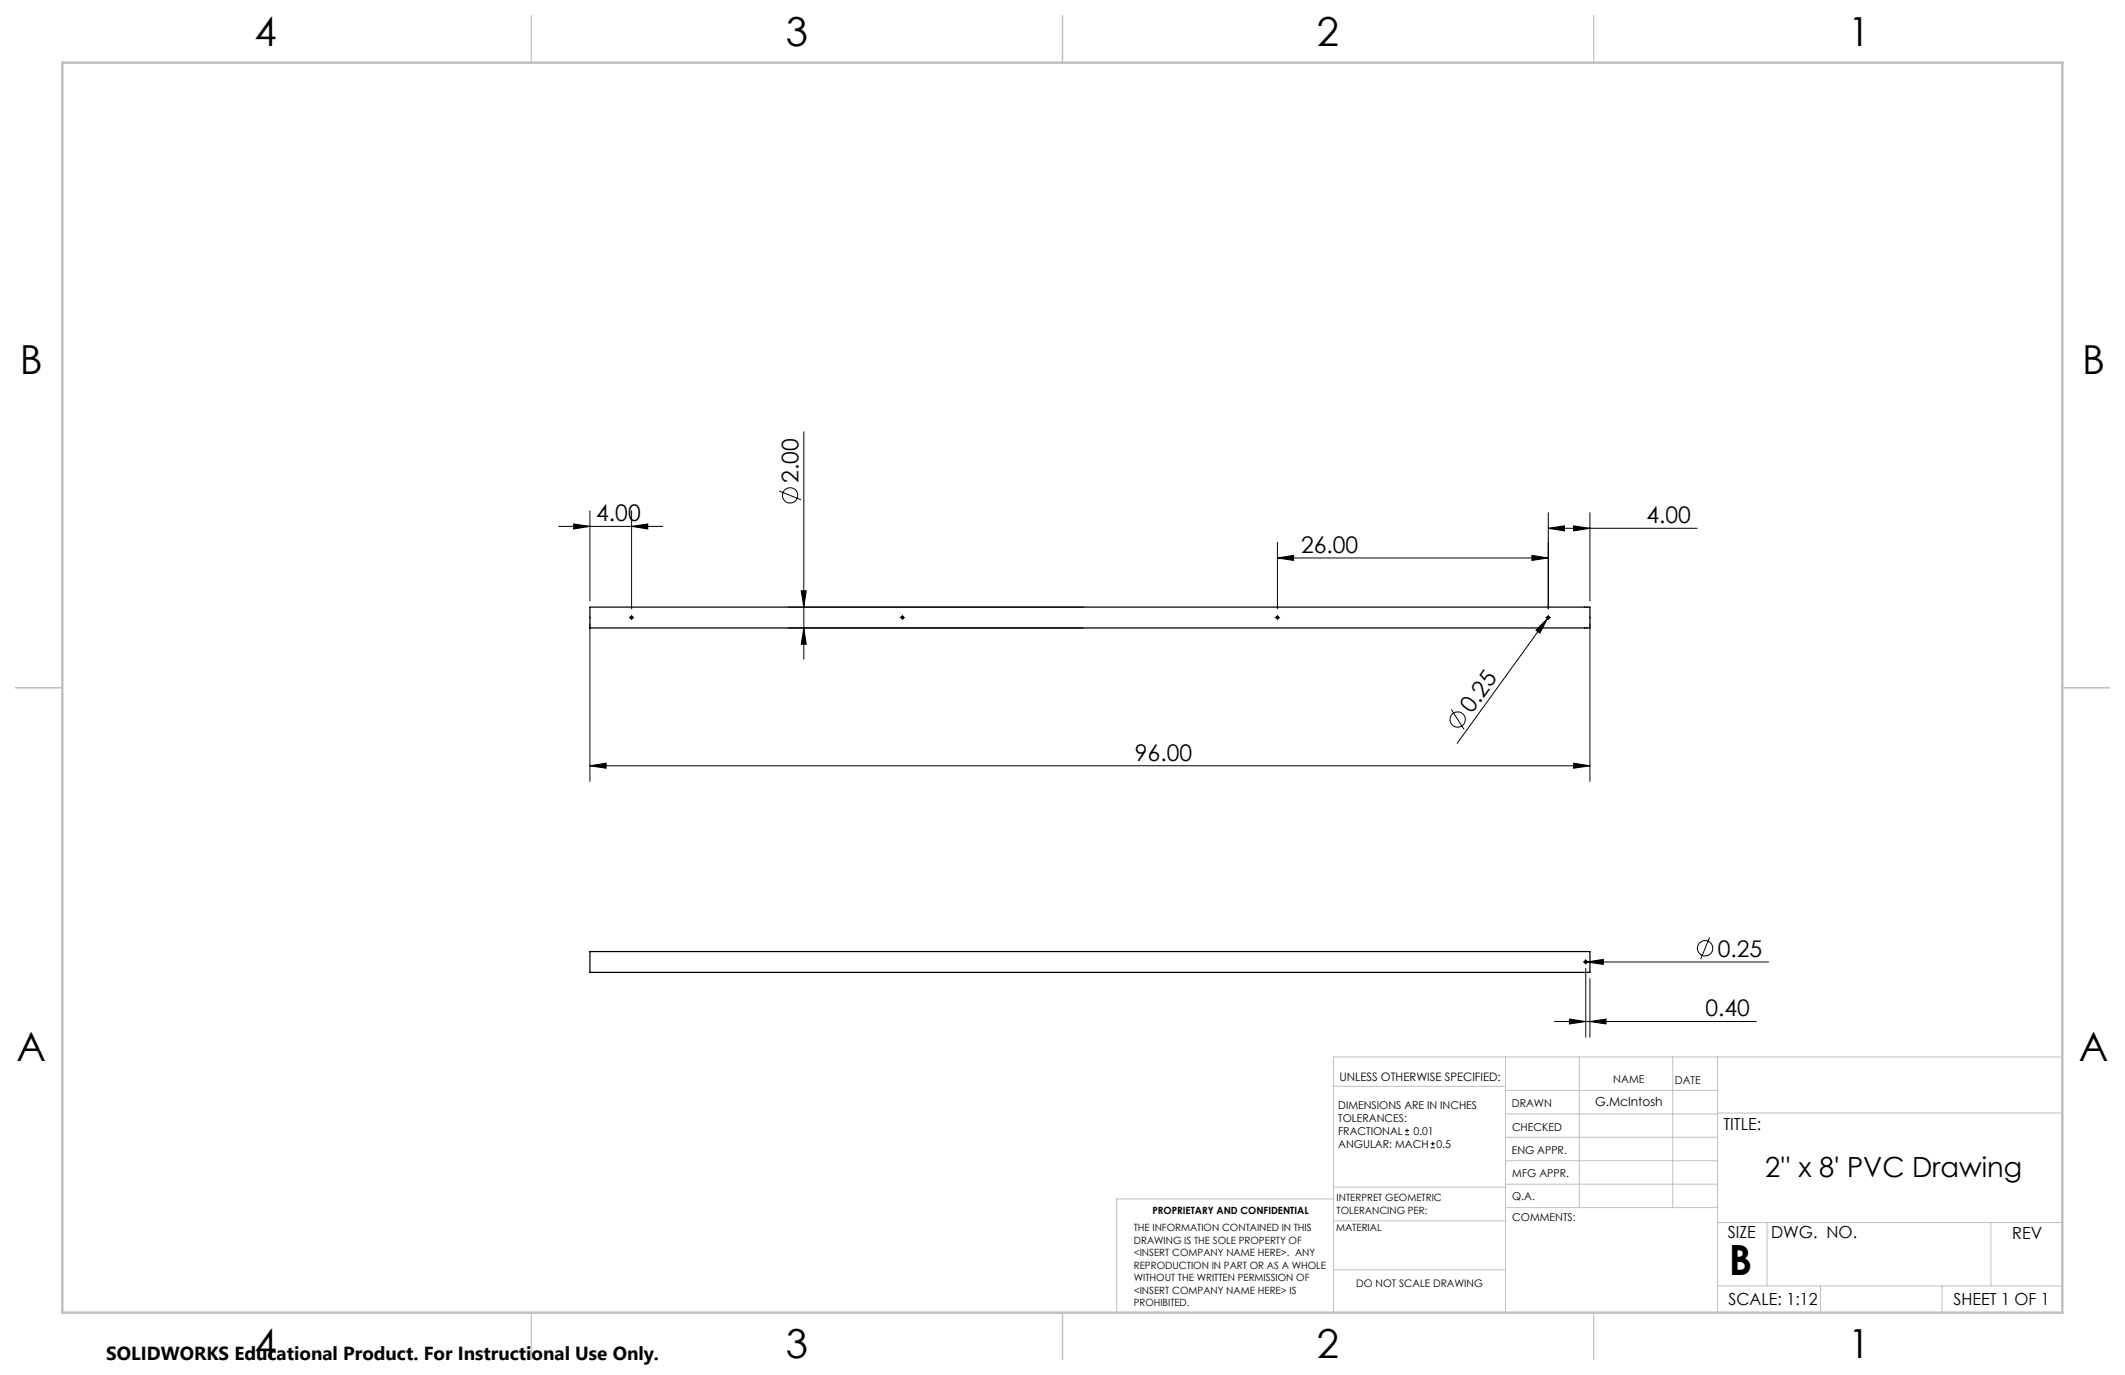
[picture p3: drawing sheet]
<svg xmlns="http://www.w3.org/2000/svg" width="432mm" height="279mm" viewBox="0 0 432 279" stroke-linecap="round" stroke-linejoin="round" font-family="sans-serif">
<g fill="none" stroke="#000" stroke-width=".2">
<path d="M158.3 99.8l4.5 1.8M163.3 87.7v46.2M113.5 107h21.2M116.6 106.5l3.3 .5-3.3 .5zM119.9 103.8v18.3M128.3 107l3.3-.5v1zM128.3 103.8v19.9M259.6 113.4l3.3-.5v1zM259.6 110.2v13.5M259.6 113.4h55M311.3 112.9l3.3 .5-3.3 .5zM314.6 107.4l3.3-.5v1z"/>
<path d="M314.6 104.2v19.5M314.6 107.4h30.3M319.8 106.9l3.3 .5-3.3 .5zM323.1 104.2v17.9M119.9 126.8v32M127.8 125.5h.1M128.1 125.5h.5M128.3 125v.1M128.3 125.3v.4M128.3 125.9h.1M128.8 125.5h.1M160.2 127.6h60"/>
<path d="M160.2 123.4h60M162.8 120.1h1l-.5 3.3zM163.3 127.6l.5 3.3h-1zM182.9 125.5h.1M183.2 125.5h.4M183.4 125v.1M183.4 125.3v.4M183.4 125.9h.1M183.8 125.5h.1M259.1 125.5h.1M259.4 125.5h.4M259.6 125v.1"/>
<path d="M259.6 125.3v.4M259.6 125.9h.1M260 125.5h.1M314.1 125.5h.1M314.4 125.5h.4M314.4 125.7l-1.5 3-.8-.6zM314.4 125.7l-18.3 25.4M314.6 125v.1M314.6 125.3v.4M314.6 125.9h.1M314.7 125.3l-.3 .4M315 125.5h.1"/>
<path d="M323.1 126.8v32M119.9 155.6l3.3-.5v1zM119.9 155.6h203.2M294.9 144.2l2.6 4M319.8 155.1l3.3 .5-3.3 .5zM321.7 195.5h.1M321.9 195.5h37.5M322.2 195v.1M322.2 195.3v.4M322.2 195.9h.1M322.2 196.7v14M322.5 195.5l3.3-.6v1.1z"/>
<path d="M323.1 198.9v11.8M347.4 190.5l-1.8 4.4M315.9 207.6h41M318.9 207.1l3.3 .5-3.3 .5zM323.1 207.6l3.3-.5v1zM285.5 230.6h.8M285.5 229.7h.8M285.9 229.3v.9M290.7 233.2h.8M290.7 232.4h.8M291.1 232v.8"/>
<circle cx="160.5" cy="100.6" r="1.55"/>
<circle cx="296.2" cy="146.2" r="1.55"/>
<circle cx="346.5" cy="192.7" r="1.56"/>
</g>
<g fill="none" stroke="#c0c0c0" stroke-width=".2">
<path d="M305.9 214.8v51.9M320.9 214.8v30.6M339.9 214.8v30.6M349 214.8v51.9M419.1 214.8h-148.1v51.9M271 220.7h34.9M305.9 231.1h43.1M305.9 226.3h43.1M305.9 221.6h43.1M305.9 235.9h43.1M349 226.2h70.1M271 258h34.9"/>
<path d="M271 248.1h35M271 241.2h35M271 243.6h-44.1v23.1M305.9 240.6h43.1M306 245.4h43M349 248.4h70.1M359.1 248.4v12.9M404.6 248.4v12.9M349 261.3h70.1M369.9 261.3v5.4M394.6 261.3v5.4"/>
</g>
<path d="M107.9 3.2v9.5M215.9 3.2v9.5M323.8 3.2v9.5M3.1 139.7h9.6M419.1 139.7h9.5M107.9 266.7v9.6M215.9 266.7v9.6M323.8 266.7v9.6" fill="none" stroke="#c0c0c0" stroke-width=".25"/>
<path d="M12.7 12.7h406.4v254h-406.4z" fill="none" stroke="#c0c0c0" stroke-width=".5"/>
<g fill="#000">
<path d="M314.4 125.7l-1.5 3-.8-.6zM322.5 195.5l3.3-.6v1.1z"/>
<path d="M128.3 107l3.3-.5v1zM116.6 106.5l3.3 .5-3.3 .5zM311.3 112.9l3.3 .5-3.3 .5zM259.6 113.4l3.3-.5v1z"/>
<path d="M163.3 127.6l.5 3.3h-1zM162.8 120.1h1l-.5 3.3z"/>
<path d="M318.9 207.1l3.3 .5-3.3 .5zM323.1 207.6l3.3-.5v1zM119.9 155.6l3.3-.5v1zM319.8 155.1l3.3 .5-3.3 .5zM314.6 107.4l3.3-.5v1zM319.8 106.9l3.3 .5-3.3 .5z"/>
</g>
<g fill="none" stroke="#000" stroke-width=".25">
<path d="M119.9 123.4h203.2v4.2h-203.2zM119.9 193.4h203.2v4.2h-203.2z"/>
<circle cx="128.3" cy="125.5" r=".26"/>
<circle cx="183.4" cy="125.5" r=".26"/>
<circle cx="259.6" cy="125.5" r=".26"/>
<circle cx="314.6" cy="125.5" r=".26"/>
<circle cx="322.2" cy="195.5" r=".27"/>
</g>
<text font-size="8.5" x="351.3" y="259">B</text>
<g font-size="8.1">
<text x="51.7" y="9.3">4</text>
<text x="159.7" y="9.3">3</text>
<text x="267.6" y="9.3">2</text>
<text x="375.6" y="9.3">1</text>
<text x="4" y="76">B</text>
<text x="423.1" y="76">B</text>
<text x="3.3" y="215.7">A</text>
<text x="422.4" y="215.7">A</text>
<text x="51.7" y="276">4</text>
<text x="159.7" y="276">3</text>
<text x="267.6" y="276">2</text>
<text x="375.6" y="276">1</text>
</g>
<text font-size="5.6" x="358.7" y="239.1">2'' x 8' PVC Drawing</text>
<g font-size="4.7">
<text x="162.3" y="98.1" transform="rotate(-90 162.3 98.1)">2.00</text>
<text x="121.1" y="105.9">4.00</text>
<text x="334.6" y="106.3">4.00</text>
<text x="264.4" y="112.3">26.00</text>
<text x="299.1" y="145.1" transform="rotate(-54 299.1 145.1)">0.25</text>
<text x="230.6" y="154.6">96.00</text>
<text x="349.1" y="194.4">0.25</text>
<text x="346.6" y="206.5">0.40</text>
</g>
<text font-size="3.8" x="21.6" y="276.3">SOLIDWORKS Educational Product. For Instructional Use Only.</text>
<g font-size="3.4">
<text x="350.2" y="229.5">TITLE:</text>
<text x="351.1" y="251.6">SIZE</text>
<text x="359.9" y="251.6">DWG. NO.</text>
<text x="408.9" y="251.7">REV</text>
<text x="351.2" y="265.2">SCALE: 1:12</text>
<text x="396.9" y="265.2">SHEET 1 OF 1</text>
</g>
<text font-size="2.5" x="324.1" y="224.8">G.McIntosh</text>
<text font-size="2.4" x="272.2" y="219.7">UNLESS OTHERWISE SPECIFIED:</text>
<g font-size="2.2">
<text x="327.8" y="220.1">NAME</text>
<text x="340.3" y="220.2">DATE</text>
<text x="271.9" y="225.3">DIMENSIONS ARE IN INCHES</text>
<text x="271.9" y="227.9">TOLERANCES:</text>
<text x="307.2" y="224.9">DRAWN</text>
<text x="271.9" y="230.6">FRACTIONAL</text>
<text x="271.9" y="233.2">ANGULAR: MACH</text>
<text x="287.2" y="230.6">0.01</text>
<text x="291.9" y="233.2">0.5</text>
<text x="307.3" y="229.8">CHECKED</text>
<text x="307.2" y="234.5">ENG APPR.</text>
<text x="307.3" y="239.2">MFG APPR.</text>
<text x="307.3" y="243.9">Q.A.</text>
<text x="307.3" y="248.1">COMMENTS:</text>
</g>
<text font-size="2.1" x="275.6" y="261.5">DO NOT SCALE DRAWING</text>
<g font-size="2">
<text x="271.6" y="244.1">INTERPRET GEOMETRIC</text>
<text x="230.4" y="250.2">THE INFORMATION CONTAINED IN THIS</text>
<text x="234.2" y="246.7">PROPRIETARY AND CONFIDENTIAL</text>
<text x="271.5" y="250.2">MATERIAL</text>
<text x="271.6" y="246.6">TOLERANCING PER:</text>
<text x="230.4" y="252.8">DRAWING IS THE SOLE PROPERTY OF</text>
<text x="230.4" y="255.3">&lt;INSERT COMPANY NAME HERE&gt;. ANY</text>
<text x="230.4" y="257.8">REPRODUCTION IN PART OR AS A WHOLE</text>
<text x="230.4" y="260.3">WITHOUT THE WRITTEN PERMISSION OF</text>
<text x="230.4" y="262.9">&lt;INSERT COMPANY NAME HERE&gt; IS</text>
<text x="230.4" y="265.4">PROHIBITED.</text>
</g>
</svg>
